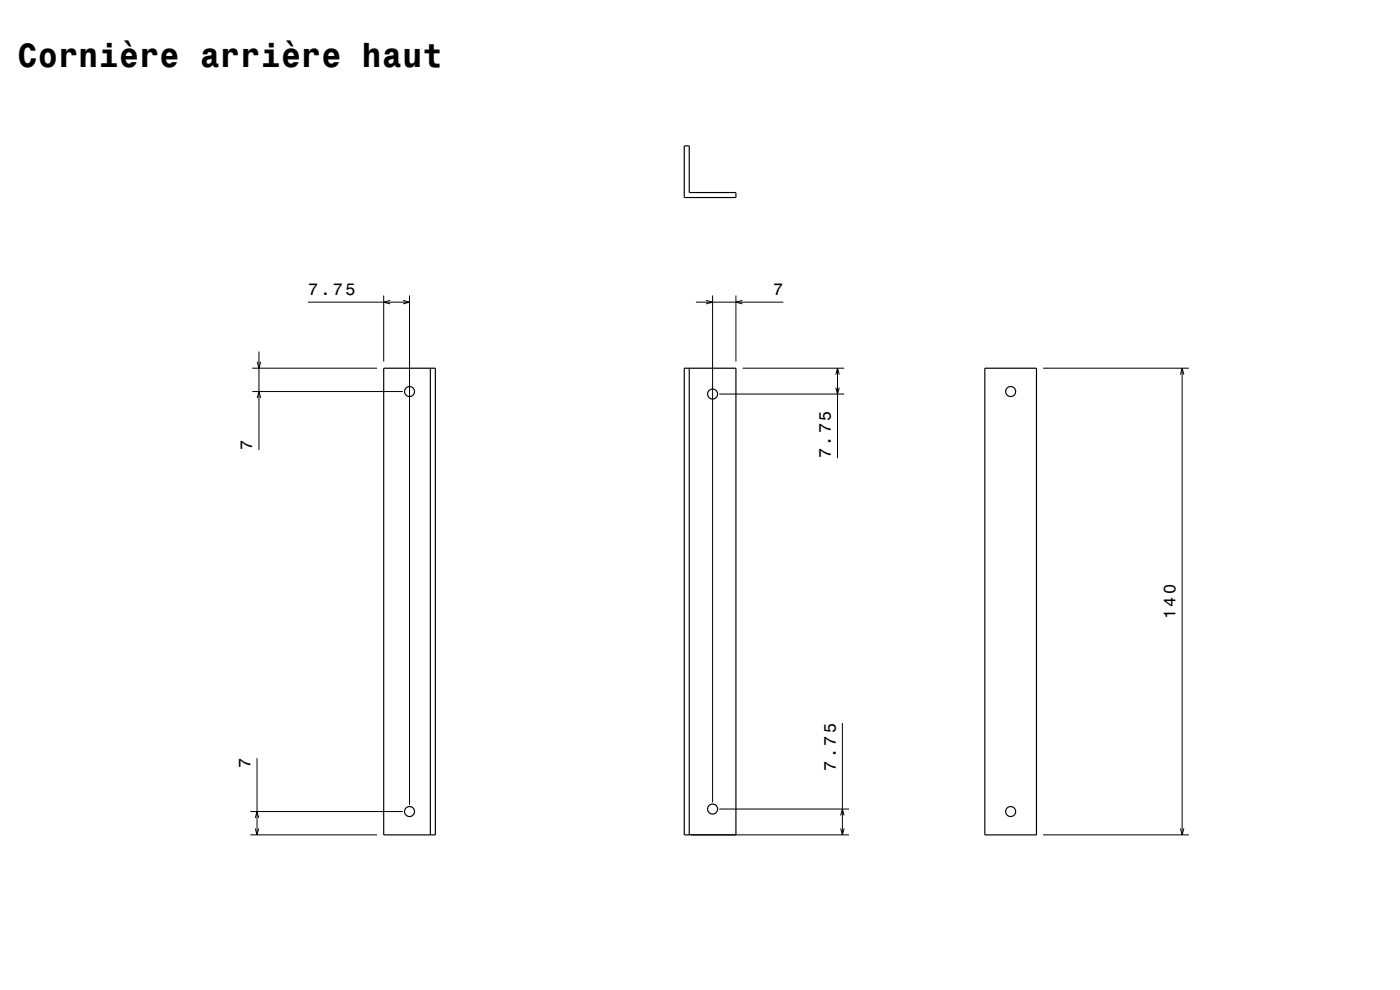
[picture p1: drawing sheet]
<svg xmlns="http://www.w3.org/2000/svg" width="420mm" height="297mm" viewBox="0 0 420 297" stroke-linecap="round" stroke-linejoin="round" font-family="sans-serif">
<g fill="none" stroke="#000" stroke-width=".3">
<path d="M92.4 90.6h30.5M115.1 88.6v19.9M117 90.1l-1.9 .5 1.9 .6M120.9 90.1l2 .5-2 .6M122.9 88.6v152.9M208.8 90.6h26.2M211.8 90.1l2 .5-2 .6M213.8 88.6v152.1M220.8 88.6v19.9M222.7 90.1l-1.9 .5 1.9 .6M75.7 110.5h37.4M75.7 117.5h45.2"/>
<path d="M77.2 108.5l.5 2 .5-2M77.2 119.4l.5-1.9 .5 1.9M77.7 105.5v29.5M215.8 118.2h37.5M222.8 110.5h30.5M250.7 116.3l.6 1.9 .5-1.9M250.7 112.4l.6-1.9 .5 1.9M251.3 110.5v27M312.9 110.5h43.7M354.1 112.4l.5-1.9 .6 1.9M354.6 110.5v140M252.7 216.9v33.6"/>
<path d="M77.1 227.5v23M75.1 250.5h38M75.1 243.5h45.8M76.6 245.4l.5-1.9 .5 1.9M76.6 248.5l.5 2 .5-2M207.3 250.5h47.4M215.8 242.7h38.9M252.2 248.5l.5 2 .5-2M252.2 244.6l.5-1.9 .5 1.9M312.9 250.5h43.7M354.1 248.5l.5 2 .6-2"/>
</g>
<g fill="none" stroke="#000" stroke-width=".35">
<path d="M205.3 43.8h1.5v14h14v1.5h-15.5zM115.1 110.5h15.5v140h-15.5zM129.1 110.5v140M205.3 110.5h15.5v140h-15.5zM206.8 110.5v140M295.4 110.5h15.5v140h-15.5z"/>
<circle cx="122.9" cy="117.5" r="1.5"/>
<circle cx="213.8" cy="118.2" r="1.5"/>
<circle cx="303.2" cy="117.5" r="1.5"/>
<circle cx="122.9" cy="243.5" r="1.5"/>
<circle cx="213.8" cy="242.7" r="1.5"/>
<circle cx="303.2" cy="243.5" r="1.5"/>
</g>
<text font-size="10.1" x="5.3" y="20.2">Cornière arrière haut</text>
<g font-size="5">
<text x="92.4" y="88.6">7.75</text>
<text x="232" y="88.6">7</text>
<text x="75.7" y="135" transform="rotate(-90 75.7 135)">7</text>
<text x="249.3" y="137.5" transform="rotate(-90 249.3 137.5)">7.75</text>
<text x="352.6" y="185.7" transform="rotate(-90 352.6 185.7)">140</text>
<text x="75.1" y="230.5" transform="rotate(-90 75.1 230.5)">7</text>
<text x="250.7" y="231.2" transform="rotate(-90 250.7 231.2)">7.75</text>
</g>
</svg>
